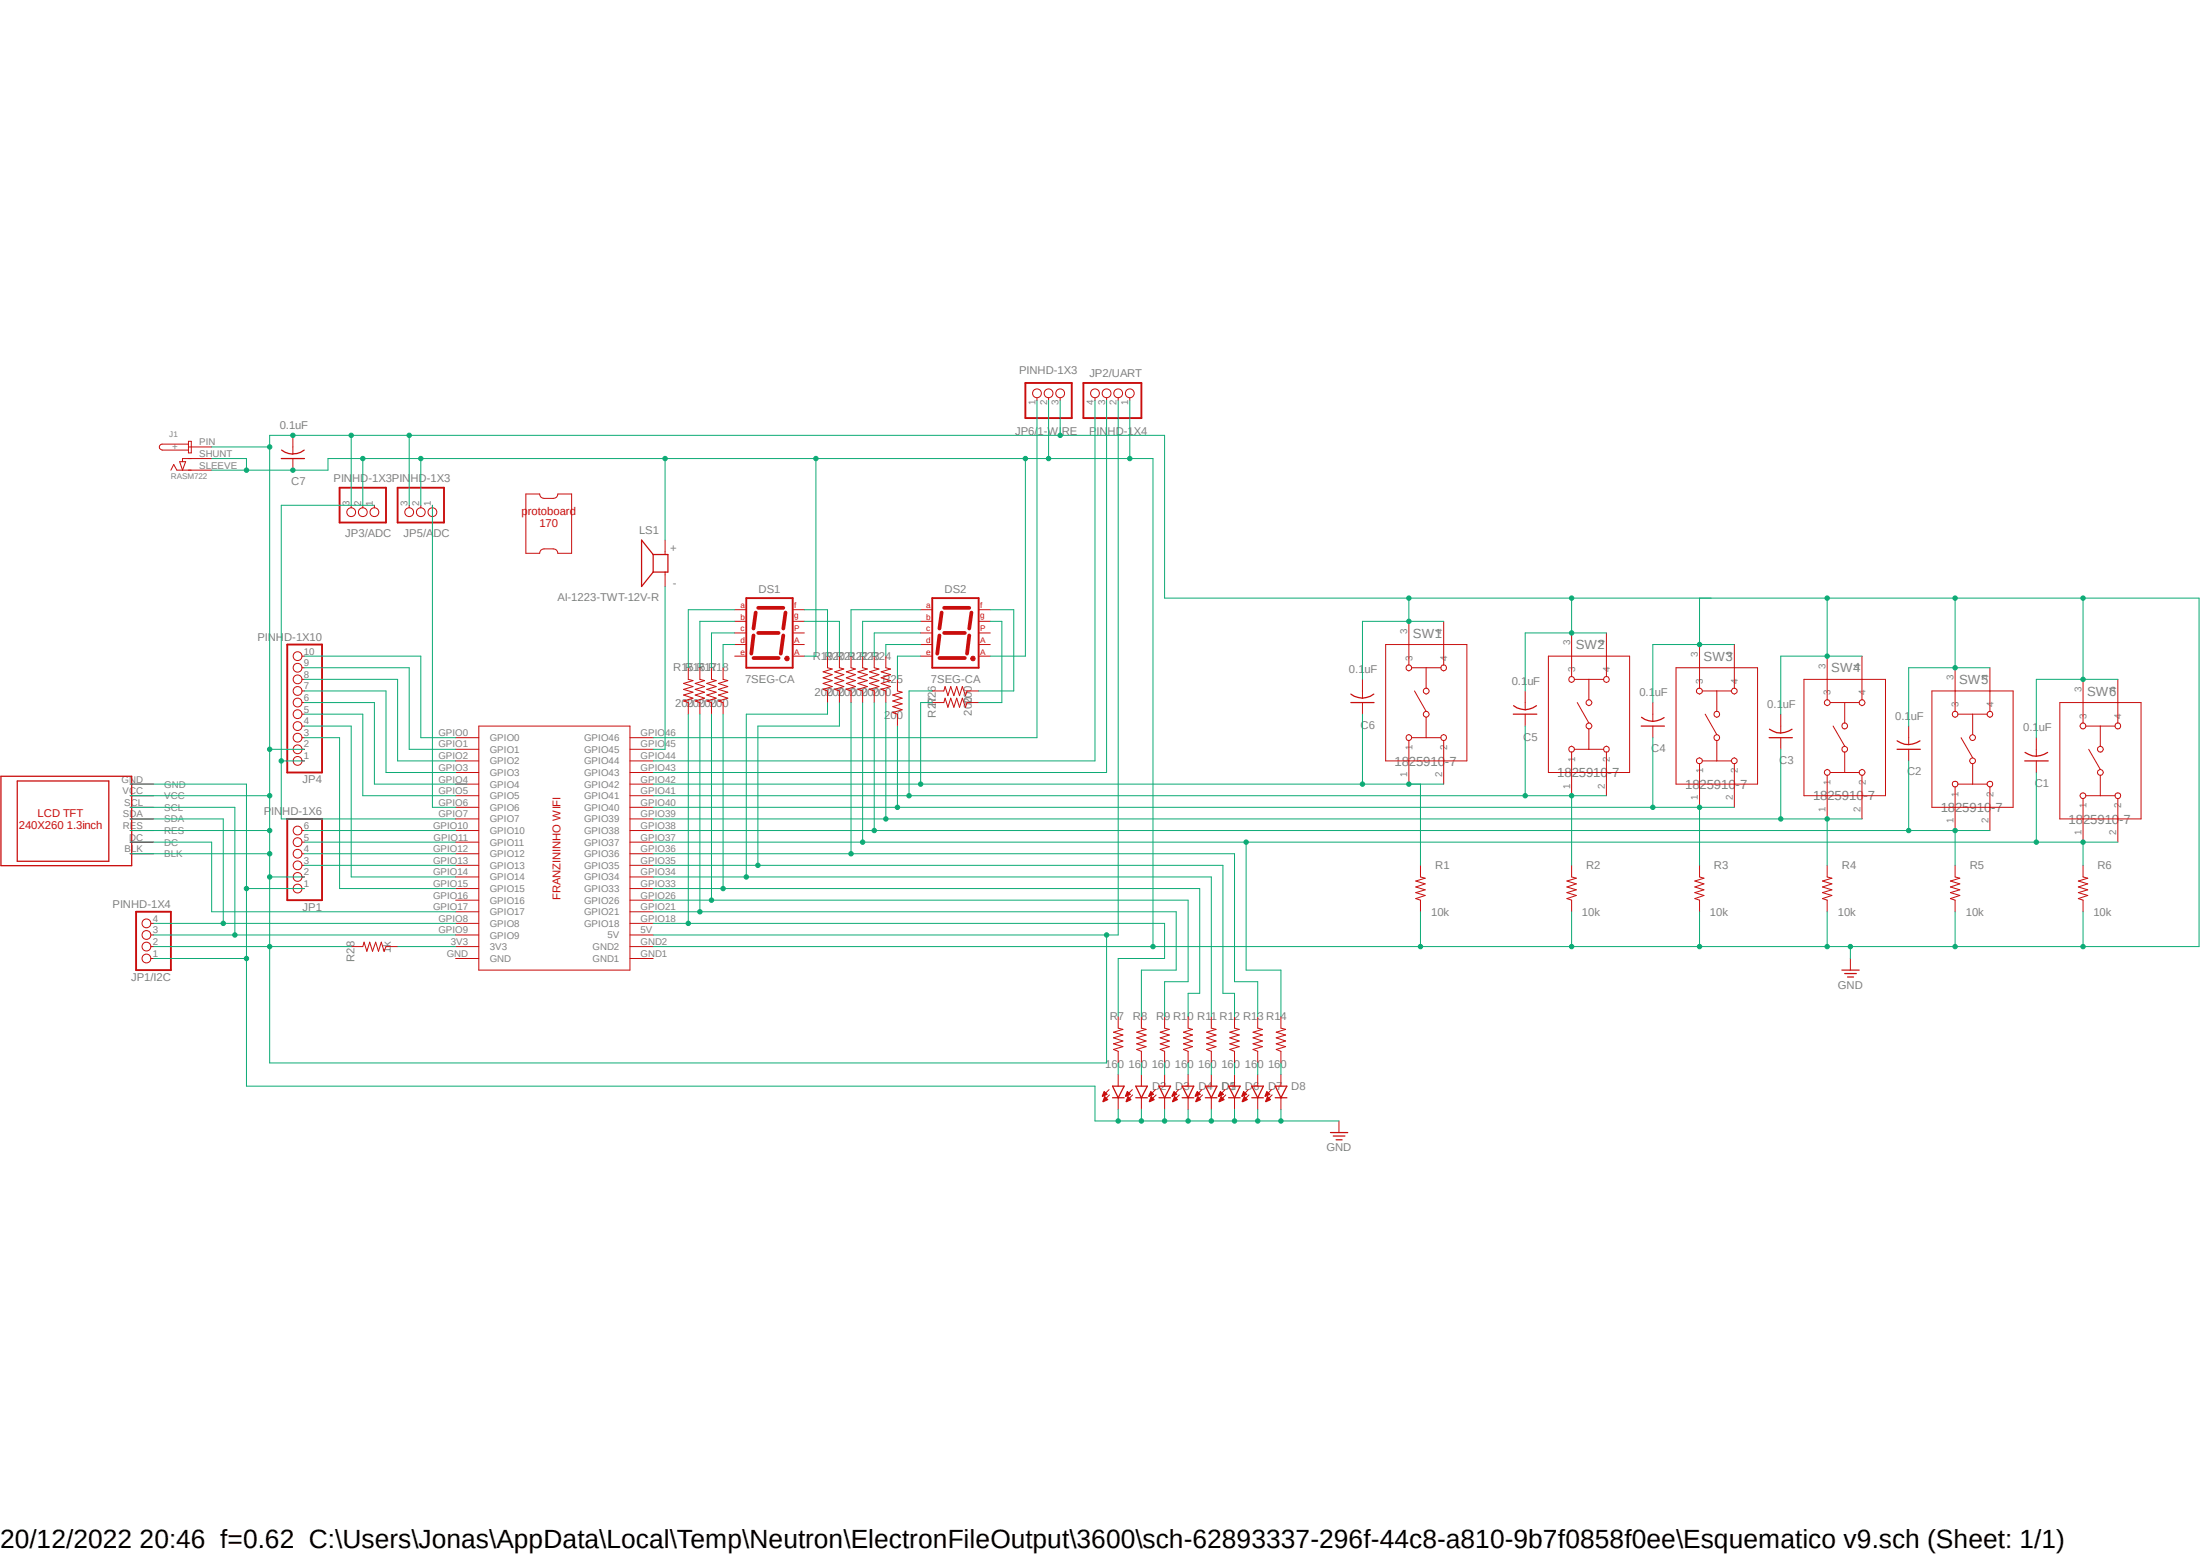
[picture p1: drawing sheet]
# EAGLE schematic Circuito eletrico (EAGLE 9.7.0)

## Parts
C1  0.1uF  ECA-1HM2R2  [CAP_RADIAL_2MM]
C2  0.1uF  ECA-1HM2R2  [CAP_RADIAL_2MM]
C3  0.1uF  ECA-1HM2R2  [CAP_RADIAL_2MM]
C4  0.1uF  ECA-1HM2R2  [CAP_RADIAL_2MM]
C5  0.1uF  ECA-1HM2R2  [CAP_RADIAL_2MM]
C6  0.1uF  ECA-1HM2R2  [CAP_RADIAL_2MM]
C7  0.1uF  ECA-1HM2R2  [CAP_RADIAL_2MM]
D1  LED_RADIAL  [LEDRD254W60D565H860B_G]
D2  LED_RADIAL  [LEDRD254W60D565H860B_G]
D3  LED_RADIAL  [LEDRD254W60D565H860B_G]
D4  LED_RADIAL  [LEDRD254W60D565H860B_G]
D5  LED_RADIAL  [LEDRD254W60D565H860B_G]
D6  LED_RADIAL  [LEDRD254W60D565H860B_G]
D7  LED_RADIAL  [LEDRD254W60D565H860B_G]
D8  LED_RADIAL  [LEDRD254W60D565H860B_G]
DS1  7SEG-CA  [7SEG-13]
DS2  7SEG-CA  [7SEG-13]
J1  RASM722  [RASM722X]
JP1  PINHD-1X6  [1X06]
JP1/I2C  PINHD-1X4  [1X04]
JP2/UART  PINHD-1X4  [1X04]
JP3/ADC  PINHD-1X3  [1X03]
JP4  PINHD-1X10  [1X10]
JP5/ADC  PINHD-1X3  [1X03]
JP6/1-WIRE  PINHD-1X3  [1X03]
LS1  AI-1223-TWT-12V-R  [XDCR_AI-1223-TWT-12V-R]
R1  10k  R-US_AXIAL-11.7MM-PITCH  [RESAD1176W63L850D250B]
R2  10k  R-US_AXIAL-11.7MM-PITCH  [RESAD1176W63L850D250B]
R3  10k  R-US_AXIAL-11.7MM-PITCH  [RESAD1176W63L850D250B]
R4  10k  R-US_AXIAL-11.7MM-PITCH  [RESAD1176W63L850D250B]
R5  10k  R-US_AXIAL-11.7MM-PITCH  [RESAD1176W63L850D250B]
R6  10k  R-US_AXIAL-11.7MM-PITCH  [RESAD1176W63L850D250B]
R7  160  R-US_AXIAL-11.7MM-PITCH  [RESAD1176W63L850D250B]
R8  160  R-US_AXIAL-11.7MM-PITCH  [RESAD1176W63L850D250B]
R9  160  R-US_AXIAL-11.7MM-PITCH  [RESAD1176W63L850D250B]
R10  160  R-US_AXIAL-11.7MM-PITCH  [RESAD1176W63L850D250B]
R11  160  R-US_AXIAL-11.7MM-PITCH  [RESAD1176W63L850D250B]
R12  160  R-US_AXIAL-11.7MM-PITCH  [RESAD1176W63L850D250B]
R13  160  R-US_AXIAL-11.7MM-PITCH  [RESAD1176W63L850D250B]
R14  160  R-US_AXIAL-11.7MM-PITCH  [RESAD1176W63L850D250B]
R15  200  R-US_AXIAL-11.7MM-PITCH  [RESAD1176W63L850D250B]
R16  200  R-US_AXIAL-11.7MM-PITCH  [RESAD1176W63L850D250B]
R17  200  R-US_AXIAL-11.7MM-PITCH  [RESAD1176W63L850D250B]
R18  200  R-US_AXIAL-11.7MM-PITCH  [RESAD1176W63L850D250B]
R19  200  R-US_AXIAL-11.7MM-PITCH  [RESAD1176W63L850D250B]
R20  200  R-US_AXIAL-11.7MM-PITCH  [RESAD1176W63L850D250B]
R21  200  R-US_AXIAL-11.7MM-PITCH  [RESAD1176W63L850D250B]
R22  200  R-US_AXIAL-11.7MM-PITCH  [RESAD1176W63L850D250B]
R23  200  R-US_AXIAL-11.7MM-PITCH  [RESAD1176W63L850D250B]
R24  200  R-US_AXIAL-11.7MM-PITCH  [RESAD1176W63L850D250B]
R25  200  R-US_AXIAL-11.7MM-PITCH  [RESAD1176W63L850D250B]
R26  200  R-US_AXIAL-11.7MM-PITCH  [RESAD1176W63L850D250B]
R27  200  R-US_AXIAL-11.7MM-PITCH  [RESAD1176W63L850D250B]
R28  1k  R-US_AXIAL-11.7MM-PITCH  [RESAD1176W63L850D250B]
SW1  1825910-7  [SW4_1825910-B]
SW2  1825910-7  [SW4_1825910-B]
SW3  1825910-7  [SW4_1825910-B]
SW4  1825910-7  [SW4_1825910-B]
SW5  1825910-7  [SW4_1825910-B]
SW6  1825910-7  [SW4_1825910-B]
U$1  FRANZININHO  [FRANZININHO-FOOTPRINT]
U$2  LCD-TFT-1.3-240X240  [LED-TFT-FOOTPRINT]
U$3  PROTOBOARD170  [PROTOBOARD170-FOOTPRINT]

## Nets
GND: C1.2 C2.2 C3.2 C4.2 C7.1 D1.2(C) D2.2(C) D3.2(C) D4.2(C) D5.2(C) D6.2(C) D7.2(C) D8.2(C) DS1.8(CA2) DS2.8(CA2) J1.SHUNT(-) J1.SLEEVE(NEG) JP1.1 JP1/I2C.1 JP2/UART.1 JP3/ADC.2 JP5/ADC.2 JP6/1-WIRE.2 LS1.P(+) R1.1 R2.1 R3.1 R4.1 R5.1 R6.1 SW3.3 SW3.4 SW4.3 SW4.4 SW5.3 SW5.4 SW6.3 SW6.4 U$1.GND2 U$2.GND
N$1: JP2/UART.4 U$1.GPIO44
N$2: JP2/UART.3 U$1.GPIO43
N$3: D1.1(A) R7.1
N$4: JP1.6 U$1.GPIO10
N$5: D2.1(A) R8.1
N$6: JP6/1-WIRE.1 U$1.GPIO46
N$7: JP1/I2C.3 U$1.GPIO9 U$2.SCL
N$8: D3.1(A) R9.1
N$9: DS2.7(A) R21.2
N$10: JP1.5 U$1.GPIO11
N$11: JP1.4 U$1.GPIO12
N$12: JP1.3 U$1.GPIO13
N$13: JP5/ADC.1 U$1.GPIO6
N$14: JP3/ADC.1 JP4.1 U$1.GPIO7
N$15: C6.1 R1.2 R27.2 SW1.1 SW1.2 U$1.GPIO42
N$16: D4.1(A) R10.1
N$17: C4.1 R3.2 R25.1 SW3.1 SW3.2 U$1.GPIO40
N$18: R7.2 R15.1 U$1.GPIO18
N$19: C3.1 R4.2 R24.1 SW4.1 SW4.2 U$1.GPIO39
N$20: R8.2 R16.1 U$1.GPIO21
N$21: C2.1 R5.2 R23.1 SW5.1 SW5.2 U$1.GPIO38
N$22: R9.2 R17.1 U$1.GPIO26
N$23: C1.1 R6.2 R14.2 R22.1 SW6.1 SW6.2 U$1.GPIO37
N$24: R10.2 R18.1 U$1.GPIO33
N$25: R11.2 R19.1 U$1.GPIO34
N$26: R12.2 R20.1 U$1.GPIO35
N$27: R13.2 R21.1 U$1.GPIO36
N$28: C5.2 C6.2 C7.2 J1.PIN(+) JP1.2 JP1/I2C.2 JP2/UART.2 JP3/ADC.3 JP4.2 JP5/ADC.3 JP6/1-WIRE.3 R28.2 SW1.3 SW1.4 SW2.3 SW2.4 U$1.5V U$2.BLK U$2.RES U$2.VCC
N$29: D5.1(A) R11.1
N$30: D6.1(A) R12.1
N$31: D7.1(A) R13.1
N$32: D8.1(A) R14.1
N$33: C5.1 R2.2 R26.2 SW2.1 SW2.2 U$1.GPIO41
N$34: DS1.7(A) R15.2
N$35: DS1.6(B) R16.2
N$36: DS1.4(C) R17.2
N$37: DS1.2(D) R18.2
N$38: U$1.GPIO17 U$2.DC
N$39: JP1/I2C.4 U$1.GPIO8 U$2.SDA
N$40: DS1.9(F) R19.2
N$41: JP4.6 U$1.GPIO4
N$42: DS1.10(G) R20.2
N$43: DS2.6(B) R22.2
N$44: DS2.4(C) R23.2
N$45: DS2.2(D) R24.2
N$46: DS2.1(E) R25.2
N$47: DS2.9(F) R26.1
N$48: DS2.10(G) R27.1
N$49: LS1.N(-) U$1.GPIO45
N$50: JP4.10 U$1.GPIO0
N$51: JP4.9 U$1.GPIO1
N$52: JP4.8 U$1.GPIO2
N$53: JP4.7 U$1.GPIO3
N$54: JP4.5 U$1.GPIO5
N$55: JP4.4 U$1.GPIO14
N$56: JP4.3 U$1.GPIO15
N$57: R28.1 U$1.3V3
Unconnected: DS1.1(E) DS1.3(CA1) DS1.5(DP) DS2.3(CA1) DS2.5(DP) U$1.GND U$1.GND1 U$1.GPIO16
